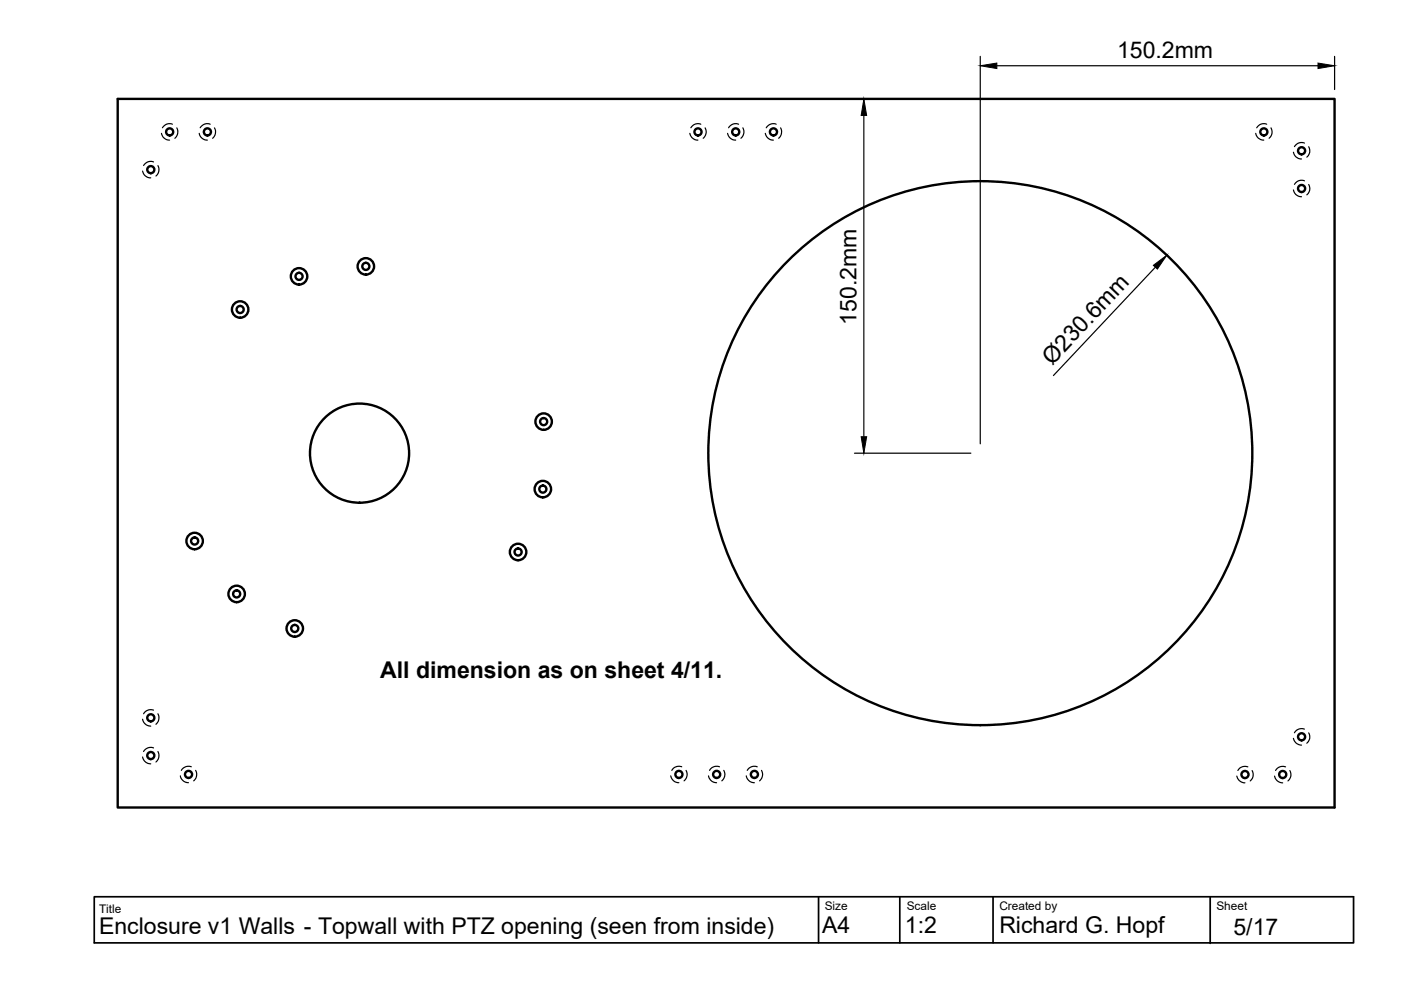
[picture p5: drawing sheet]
<svg xmlns="http://www.w3.org/2000/svg" width="297mm" height="210mm" viewBox="0 0 297 210" stroke-linecap="round" stroke-linejoin="round" font-family="sans-serif">
<!-- layer: Visible -->
<g fill="none" stroke="#000" stroke-width=".51">
<path d="M25 21h258v150.2h-258z"/>
<circle cx="32" cy="36" r=".75"/>
<circle cx="36" cy="28" r=".75"/>
<circle cx="44" cy="28" r=".75"/>
<circle cx="148" cy="28" r=".75"/>
<circle cx="156" cy="28" r=".75"/>
<circle cx="164" cy="28" r=".75"/>
<circle cx="268" cy="28" r=".75"/>
<circle cx="276" cy="32" r=".75"/>
<circle cx="276" cy="40" r=".75"/>
<circle cx="63.4" cy="58.6" r=".75"/>
<circle cx="63.4" cy="58.6" r="1.75"/>
<circle cx="77.6" cy="56.5" r=".75"/>
<circle cx="77.6" cy="56.5" r="1.75"/>
<circle cx="50.9" cy="65.6" r=".75"/>
<circle cx="50.9" cy="65.6" r="1.75"/>
<circle cx="76.2" cy="96.1" r="10.5"/>
<circle cx="115.3" cy="89.4" r=".75"/>
<circle cx="115.3" cy="89.4" r="1.75"/>
<circle cx="207.8" cy="96.1" r="57.7"/>
<circle cx="41.3" cy="114.7" r=".75"/>
<circle cx="41.3" cy="114.7" r="1.75"/>
<circle cx="109.8" cy="117" r=".75"/>
<circle cx="109.8" cy="117" r="1.75"/>
<circle cx="115.1" cy="103.7" r=".75"/>
<circle cx="115.1" cy="103.7" r="1.75"/>
<circle cx="50.2" cy="125.9" r=".75"/>
<circle cx="50.2" cy="125.9" r="1.75"/>
<circle cx="62.5" cy="133.2" r=".75"/>
<circle cx="62.5" cy="133.2" r="1.75"/>
<circle cx="32" cy="152.2" r=".75"/>
<circle cx="276" cy="156.2" r=".75"/>
<circle cx="32" cy="160.2" r=".75"/>
<circle cx="40" cy="164.2" r=".75"/>
<circle cx="143.9" cy="164.2" r=".75"/>
<circle cx="151.9" cy="164.2" r=".75"/>
<circle cx="159.9" cy="164.2" r=".75"/>
<circle cx="264" cy="164.2" r=".75"/>
<circle cx="272" cy="164.2" r=".75"/>
</g>
<!-- layer: Hidden -->
<g fill="none" stroke="#000" stroke-width=".25">
<path d="M30.2 36.3a1.69 1.69 0 0 0 1.8 1.4M32.6 34.3a1.69 1.69 0 0 0-2.2 .8M33.5 35.1a1.74 1.74 0 0 1-.4 2.2M34.2 28.3a1.69 1.69 0 0 0 1.8 1.4M36.6 26.3a1.69 1.69 0 0 0-2.2 .8M37.5 27.1a1.74 1.74 0 0 1-.4 2.2M42.2 28.3a1.69 1.69 0 0 0 1.8 1.4M44.6 26.3a1.69 1.69 0 0 0-2.2 .8M45.5 27.1a1.71 1.71 0 0 1-.4 2.2M146.3 28.3a1.69 1.69 0 0 0 1.7 1.4M148.6 26.3a1.69 1.69 0 0 0-2.1 .8M149.5 27.1a1.74 1.74 0 0 1-.4 2.2"/>
<path d="M154.3 28.3a1.69 1.69 0 0 0 1.7 1.4M156.6 26.3a1.69 1.69 0 0 0-2.1 .8M157.5 27.1a1.74 1.74 0 0 1-.4 2.2M162.3 28.3a1.69 1.69 0 0 0 1.7 1.4M164.6 26.3a1.7 1.7 0 0 0-2.1 .8M165.5 27.1a1.74 1.74 0 0 1-.4 2.2M266.2 28.3a1.69 1.69 0 0 0 1.7 1.4M268.6 26.3a1.69 1.69 0 0 0-2.2 .8M269.5 27.1a1.71 1.71 0 0 1-.4 2.2M274.2 32.3a1.69 1.69 0 0 0 1.7 1.4M276.6 38.3a1.69 1.69 0 0 0-2.2 .8M276.6 30.3a1.69 1.69 0 0 0-2.2 .8"/>
<path d="M277.5 39.1a1.71 1.71 0 0 1-.4 2.2M277.5 31.1a1.71 1.71 0 0 1-.4 2.2M274.2 40.3a1.69 1.69 0 0 0 1.7 1.4M30.2 152.5a1.73 1.73 0 0 0 1.8 1.5M32.6 150.6a1.73 1.73 0 0 0-2.2 .7M32.6 158.6a1.73 1.73 0 0 0-2.2 .7M33.5 151.3a1.76 1.76 0 0 1-.4 2.3M33.5 159.3a1.76 1.76 0 0 1-.4 2.3M274.2 156.5a1.74 1.74 0 0 0 1.7 1.5M276.6 154.6a1.73 1.73 0 0 0-2.2 .8M277.5 155.4a1.71 1.71 0 0 1-.4 2.2M30.2 160.5a1.73 1.73 0 0 0 1.8 1.5"/>
<path d="M38.2 164.5a1.73 1.73 0 0 0 1.8 1.5M40.6 162.6a1.73 1.73 0 0 0-2.2 .7M41.5 163.3a1.76 1.76 0 0 1-.4 2.3M142.2 164.5a1.73 1.73 0 0 0 1.7 1.5M144.5 162.6a1.73 1.73 0 0 0-2.1 .7M145.5 163.3a1.76 1.76 0 0 1-.5 2.3M150.2 164.5a1.73 1.73 0 0 0 1.7 1.5M152.5 162.6a1.73 1.73 0 0 0-2.1 .7M153.5 163.3a1.76 1.76 0 0 1-.5 2.3M158.2 164.5a1.73 1.73 0 0 0 1.7 1.5M160.5 162.6a1.73 1.73 0 0 0-2.1 .7M161.5 163.3a1.76 1.76 0 0 1-.5 2.3"/>
<path d="M262.2 164.5a1.74 1.74 0 0 0 1.7 1.5M264.6 162.6a1.73 1.73 0 0 0-2.2 .8M265.5 163.4a1.71 1.71 0 0 1-.4 2.2M270.2 164.5a1.74 1.74 0 0 0 1.7 1.5M272.6 162.6a1.73 1.73 0 0 0-2.2 .8M273.5 163.4a1.71 1.71 0 0 1-.4 2.2"/>
</g>
<!-- layer: TitleBlock -->
<path d="M20 190.1h267v9.8h-267zM173.5 190.1v9.8M190.8 190.1v9.8M210.5 190.1v9.8M256.6 190.1v9.9" fill="none" stroke="#000" stroke-width=".36"/>
<!-- layer: Dimensions -->
<path d="M207.8 12v82.1M211.3 13.9h68.1M283 12v7M181.2 21h4.9M183.2 24.5v68.1M245 56.7l-21.6 22.9M181.2 96.1h24.6" fill="none" stroke="#000" stroke-width=".25"/>
<path d="M207.8 13.9l3.5-.5v1.1zM279.4 13.4l3.6 .5-3.6 .6zM183.2 21l.5 3.5h-1.1zM244.5 56.3l2.9-2.2-2 3zM182.6 92.6h1.1l-.5 3.5z" fill="#000" stroke="#000" stroke-width=".21"/>
<g font-size="4.9">
<text x="236.8" y="12.4">150.2mm</text>
<text x="181.6" y="68.8" transform="rotate(-90 181.6 68.8)">150.2mm</text>
<text x="223.1" y="77.5" transform="rotate(-47 223.1 77.5)">Ø230.6mm</text>
<text x="80.6" y="143.7">All dimension as on sheet 4/11.</text>
<text x="174.3" y="197.9">A4</text>
<text x="191.9" y="197.9">1:2</text>
<text x="211.9" y="197.9">Richard G. Hopf</text>
<text x="21" y="198">Enclosure v1 Walls - Topwall with PTZ opening (seen from inside)</text>
<text x="261.5" y="198.3">5/17</text>
</g>
<g font-size="2.5">
<text x="21" y="193.6">Title</text>
<text x="174.9" y="192.9">Size</text>
<text x="192.2" y="192.9">Scale</text>
<text x="211.9" y="192.9">Created by</text>
<text x="257.9" y="192.9">Sheet</text>
</g>
</svg>
